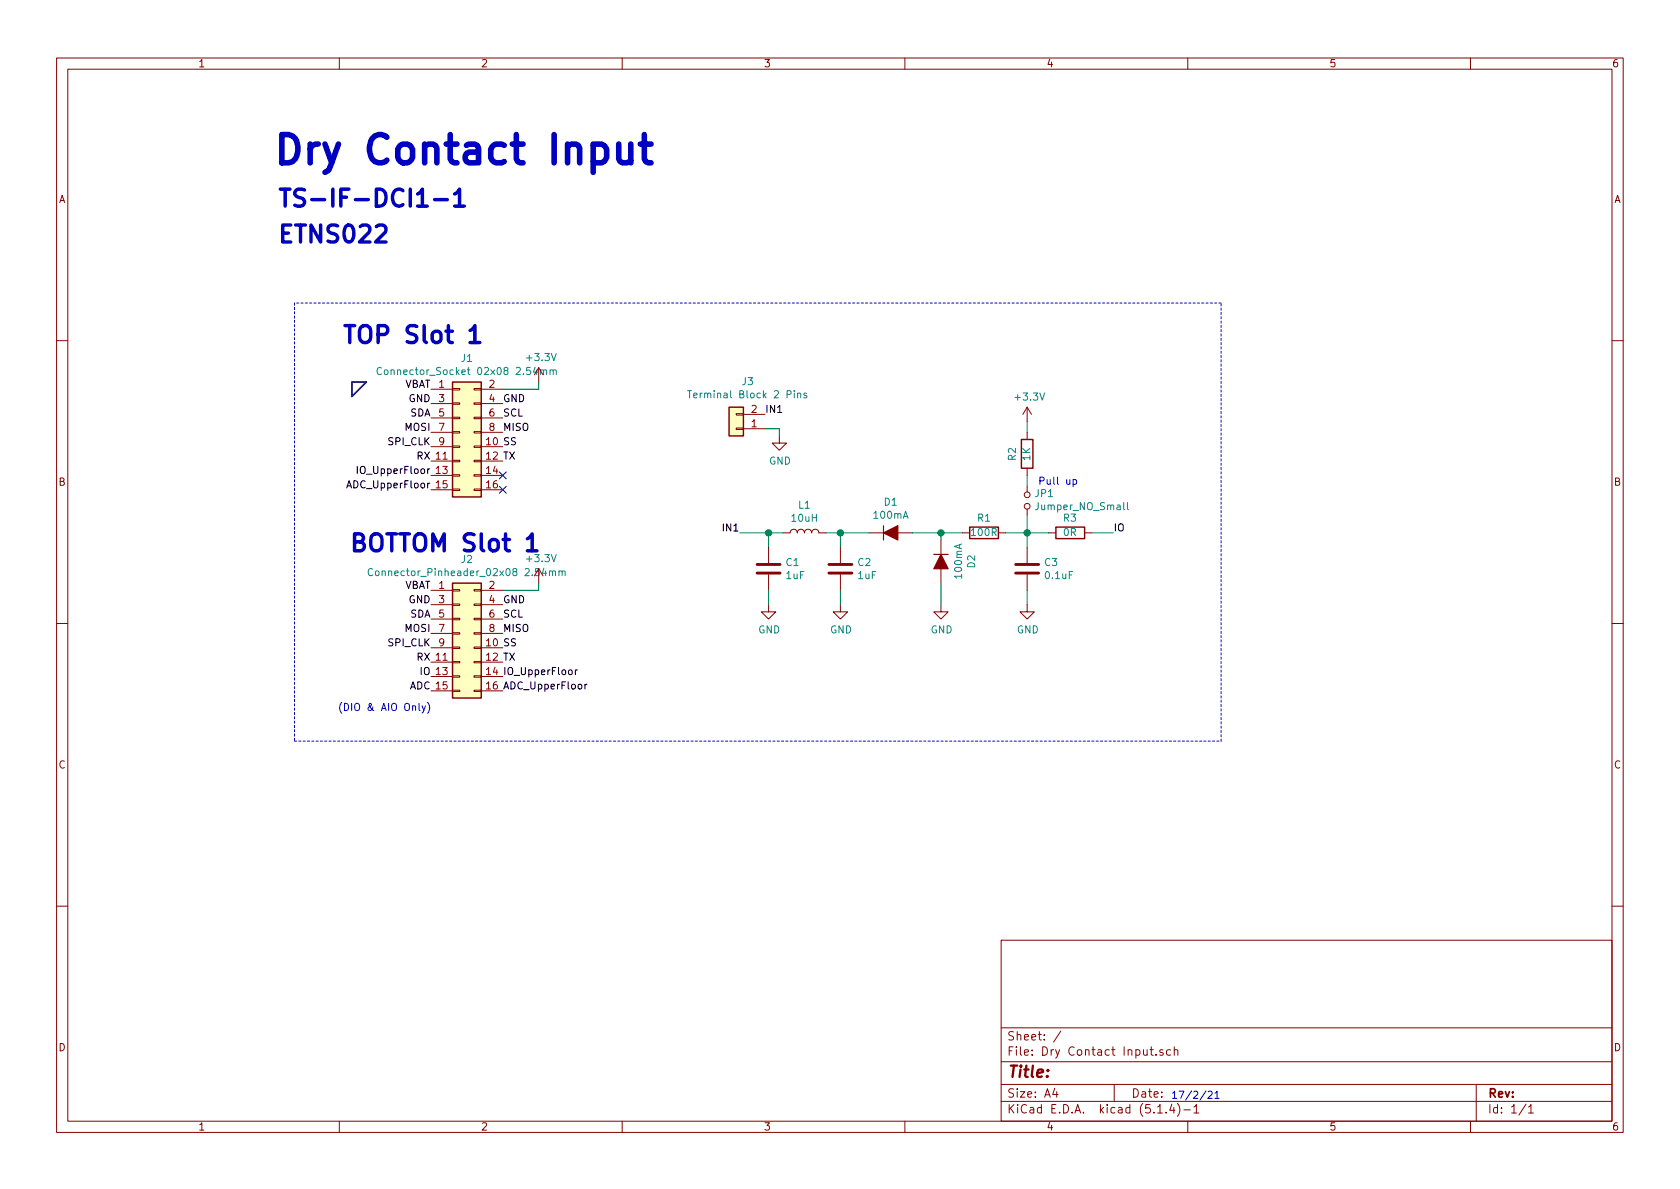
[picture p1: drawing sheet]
<svg xmlns="http://www.w3.org/2000/svg" width="297mm" height="210mm" viewBox="0 0 297 210" stroke-linecap="round" stroke-linejoin="round" font-family="sans-serif">
<g fill="none" stroke="#840000" stroke-width=".18">
<path d="M10 10.3h277v189.9h-277zM12 12.2h273v186.1h-273zM60 10.3v1.9M110 10.3v1.9M160 10.3v1.9M210 10.3v1.9M260 10.3v1.9M10 60.2h2M76.2 68.8h3.8M76.2 79h3.8M76.2 71.4h3.8M76.2 73.9h3.8"/>
<path d="M76.2 76.4h3.8M80 78.9h1.3v.2h-1.3zM80 73.8h1.3v.2h-1.3zM80 71.2h1.3v.3h-1.3zM80 68.7h1.3v.3h-1.3zM80 76.3h1.3v.3h-1.3zM83.8 78.9h1.3v.2h-1.3zM83.8 73.8h1.3v.2h-1.3zM83.8 71.2h1.3v.3h-1.3zM83.8 68.7h1.3v.3h-1.3zM83.8 76.3h1.3v.3h-1.3zM85.1 68.8h3.8"/>
<path d="M85.1 79h3.8M85.1 71.4h3.8M85.1 73.9h3.8M85.1 76.4h3.8M96 66.3l-.8-1.3v2.6M130.2 73.1h1.2v.3h-1.2zM130.2 75.7h1.2v.2h-1.2zM131.4 75.8h3.9M131.4 73.3h3.9M137.8 77.1v1.3h1.3l-1.3 1.2-1.3-1.2h1.3M181.6 72v2.5M181.6 76.4v1.3"/>
<path d="M181.6 72l-.8 1.3M181.6 72l.8 1.3M285 60.2h2M76.2 81.5h3.8M76.2 84.1h3.8M76.2 86.6h3.8M80 81.4h1.3v.3h-1.3zM80 83.9h1.3v.3h-1.3zM80 86.5h1.3v.2h-1.3zM83.8 81.4h1.3v.3h-1.3zM83.8 83.9h1.3v.3h-1.3zM83.8 86.5h1.3v.2h-1.3z"/>
<path d="M85.1 81.5h3.8M85.1 84.1h3.8M85.1 86.6h3.8M135.9 96.8v2.8M138.4 94.2h1.3a.63 .63 0 0 1 .6-.6 .63 .63 0 0 1 .7 .6 .63 .63 0 0 1 .6-.6 .63 .63 0 0 1 .6 .6 .63 .63 0 0 1 .7-.6 .63 .63 0 0 1 .6 .6 .63 .63 0 0 1 .6-.6 .63 .63 0 0 1 .7 .6h1.2M148.6 96.8v2.8M153.7 94.2h7.6M166.4 95.5v7.6M170.2 94.2h1.2M176.5 94.2h1.3M181.6 82.8v1.3M181.6 86v1"/>
<path d="M181.6 90v1.1M181.6 96.8v2.8M185.4 94.2h1.3M191.8 94.2h1.2M10 110.3h2M76.2 104.4h3.8M76.2 114.5h3.8M76.2 117.1h3.8M76.2 119.6h3.8M76.2 106.9h3.8M76.2 109.5h3.8M76.2 112h3.8"/>
<path d="M80 117h1.3v.2h-1.3zM80 119.5h1.3v.3h-1.3zM80 114.4h1.3v.3h-1.3zM80 109.3h1.3v.3h-1.3zM80 106.8h1.3v.3h-1.3zM80 104.3h1.3v.2h-1.3zM80 111.9h1.3v.2h-1.3zM83.8 117h1.3v.2h-1.3zM83.8 119.5h1.3v.3h-1.3zM83.8 114.4h1.3v.3h-1.3zM83.8 109.3h1.3v.3h-1.3zM83.8 106.8h1.3v.3h-1.3z"/>
<path d="M83.8 104.3h1.3v.2h-1.3zM83.8 111.9h1.3v.2h-1.3zM85.1 104.4h3.8M85.1 114.5h3.8M85.1 117.1h3.8M85.1 119.6h3.8M85.1 106.9h3.8M85.1 109.5h3.8M85.1 112h3.8M95.2 100.6v2.5M135.9 106.9v1.3h1.3l-1.3 1.3-1.3-1.3h1.3M135.9 101.6v2.8"/>
<path d="M148.6 106.9v1.3h1.3l-1.3 1.3-1.3-1.3h1.3M148.6 101.6v2.8M166.4 106.9v1.3h1.2l-1.2 1.3-1.3-1.3h1.3M181.6 106.9v1.3h1.3l-1.3 1.3-1.3-1.3h1.3M181.6 101.6v2.8M285 110.3h2M76.2 122.2h3.8M80 122h1.3v.3h-1.3zM83.8 122h1.3v.3h-1.3zM85.1 122.2h3.8M10 160.2h2M177 166.3h108v32h-108z"/>
<path d="M285 160.2h2M60 198.3v1.9M110 198.3v1.9M160 198.3v1.9M177 194.8h108M177 191.8h108M177 187.8h108M177 181.8h108M186.5 192.5l-.4 1h1M186.8 193v1M187.6 182.3l-1.3 2M197 191.8v3"/>
<path d="M203.3 185.6h.6M203.6 185.1v1.3l.3 .2M204.4 186.5v.1M204.7 196.8h.8M205.6 185.7l-.3-.1-.2 .2v.2l.5 .2v.3h-.5M206.2 196.7v.1M207 185.7l-.4-.1-.4 .3 .1 .6 .3 .1 .4-.1M207.2 195.2l-.4 1.1h.9M207.5 195.8v1M207.6 185.7l.2-.1 .4 .1 .1 .9M207.6 185.1v1.5M208.2 195.1a1.71 1.71 0 0 1 0 2.3"/>
<path d="M209.3 196.3h1.2M210 198.3v1.9M211.1 195.8l.4-.5v1.5M211.1 196.8h.9M260 198.3v1.9M261 191.8v6.5M269.8 195.2l-1.2 2M270.3 195.8l.4-.5v1.5M270.3 196.8h.8"/>
<circle cx="181.6" cy="87.5" r=".51"/>
<circle cx="181.6" cy="89.5" r=".51"/>
</g>
<path d="M156.2 93v2.5M165.1 98h2.5" fill="none" stroke="#840000" stroke-width=".2"/>
<g fill="#840000" stroke="#840000" stroke-width=".2">
<path d="M166.4 98l1.2 2.6h-2.5z"/>
<path d="M156.2 94.2l2.5-1.2v2.5z"/>
</g>
<g fill="#ffffc2" stroke="#ffffc2" stroke-width=".18">
<path d="M80 67.6h5.1v20.3h-5.1z"/>
<path d="M80 103.1h5.1v20.3h-5.1z"/>
<path d="M128.9 72h2.5v5.1h-2.5z"/>
</g>
<path d="M80 67.6h5.1v20.3h-5.1zM128.9 72h2.5v5.1h-2.5zM180.6 77.7h2v5.1h-2zM171.4 93.2h5.1v2h-5.1zM186.7 93.2h5.1v2h-5.1zM80 103.1h5.1v20.3h-5.1z" fill="none" stroke="#840000" stroke-width=".25"/>
<g fill="none" stroke="#008484" stroke-width=".18">
<path d="M67.4 65.1a.5 .5 0 0 0-.6 0 .5 .5 0 0 0-.1 .6 .45 .45 0 0 0 .2 .5 .45 .45 0 0 0 .5-.1M68 65.5l.4-.1 .2 .2-.1 .6h-.3l-.2-.1zM95.6 65.5l.2-.1 .3 .1v.7M96.1 65.6l.2-.2 .3 .1v.7M97.3 65.5l.1-.1 .3 .1 .1 .7M97.3 65.4v.8M97.8 65.6l.2-.2 .3 .1v.7M121.6 69.1h.7M121.9 69.1v1.3M141 69.6l.2-.1 .3 .1 .1 .8M141 69.5v.9M142.6 69.6l-.3-.1-.2 .2 .1 .2 .4 .1v.3h-.5"/>
<path d="M199.3 88.9v1.1l.2 .1M65.9 100.7a.51 .51 0 0 0-.6 0 .51 .51 0 0 0-.2 .6 .46 .46 0 0 0 .2 .5 .46 .46 0 0 0 .6-.1M97.2 101.1l.1-.1h.3l.1 .8M97.7 101.1l.2-.1h.3v.8M98.8 101.1l.2-.1h.3l.1 .8M98.8 101v.8M99.4 101.1l.2-.1h.3v.8"/>
</g>
<path d="M133.9 99.8h4M146.6 99.8h4M179.6 99.8h4M133.9 101.3h4M146.6 101.3h4M179.6 101.3h4" fill="none" stroke="#840000" stroke-width=".51"/>
<path d="M52.1 53.6v77.5M215.9 53.6h-163.8M52.1 131.1h163.8M215.9 131.1v-77.5" fill="none" stroke="#0000c2" stroke-width=".18" stroke-dasharray=".4 .4"/>
<path d="M62.2 67.6h2.6l-2.6 2.5z" fill="none" stroke="#000084" stroke-width=".3"/>
<g fill="none" stroke="#008400" stroke-width=".18">
<path d="M95.2 67.6v1.2h-6.3M135.3 75.8h2.5v1.3M181.6 74.5v1.9M130.8 94.2h7.6M135.9 94.2v2.6M146 94.2h7.7M148.6 94.2v2.6M161.3 94.2h8.9M166.4 94.2v1.3M177.8 94.2h7.6M181.6 84.1v1.9M181.6 91.1v5.7"/>
<path d="M193 94.2h3.8M95.2 103.1v1.3h-6.3M135.9 104.4v2.5M148.6 104.4v2.5M166.4 103.1v3.8M181.6 104.4v2.5"/>
</g>
<path d="M63.2 82.5v1.2M101.7 118.5v.8M102.1 118.5l-.4 .2M103.4 121v.8M103.8 121l-.3 .1-.1 .1" fill="none" stroke="#000" stroke-width=".18"/>
<path d="M189.7 84.9l.4-.1 .2 .2-.1 .6h-.5M189.7 84.8v1.3M74.1 124.4v1.1l.2 .1M74.6 124.8l.3 .8M75.2 124.8l-.4 1.2-.2 .1M75.6 124.2a1.4 1.4 0 0 1 0 1.9M213.2 192.9l-1 1.6M213.6 193.1l.5-.1 .2 .3v.2l-.8 .7h.8M214.8 193.3l.4-.3v1.2M214.8 194.2h.7" fill="none" stroke="#0000c2" stroke-width=".18"/>
<path d="M73.8 34.3l.6-.4 .3-.5v3M73.8 36.4h1.7M76.8 35.3h2.3M80.4 34.3l.6-.4 .3-.5v3M80.4 36.4h1.7M83.1 58.4l.3-.1 .6-.7v3M83.1 60.6h1.7M93.2 95.3l.6-.5 .3-.4v3M93.2 97.4h1.7" fill="none" stroke="#0000c2" stroke-width=".61"/>
<path d="M109.4 25.5v2.6l.2 .5a1.36 1.36 0 0 0 1.9-.3M111.5 25.5v3.3M113.2 25.5h1.9M113.9 23.8v4.3l.3 .5 .4 .2h.5" fill="none" stroke="#0000c2" stroke-width=".99"/>
<g fill="#008400" stroke="#008400" stroke-width=".25">
<circle cx="181.6" cy="94.2" r=".51"/>
<circle cx="135.9" cy="94.2" r=".51"/>
<circle cx="148.6" cy="94.2" r=".51"/>
<circle cx="166.4" cy="94.2" r=".51"/>
</g>
<path d="M88.3 83.5l1.2 1.2M88.3 86l1.2 1.2M89.5 83.5l-1.2 1.2M89.5 86l-1.2 1.2" fill="none" stroke="#000084" stroke-width=".18"/>
<text font-size="7" fill="#0000c2" x="48" y="29.1">Dry Contact Input</text>
<g font-size="4.2" fill="#0000c2">
<text x="48.9" y="36.6">TS-IF-DCI1-1</text>
<text x="48.9" y="42.9">ETNS022</text>
<text x="60.3" y="60.7">TOP Slot 1</text>
<text x="61.6" y="97.6">BOTTOM Slot 1</text>
</g>
<text font-size="2.8" fill="#840000" x="178" y="190.5">Title:</text>
<g font-size="2.1" fill="#840000">
<text x="178" y="184">Sheet: /</text>
<text x="178" y="186.7">File: Dry Contact Input.sch</text>
<text x="178" y="196.9">KiCad E.D.A. kicad (5.1.4)-1</text>
<text x="178" y="194.1">Size: A4</text>
<text x="200" y="194.1">Date:</text>
<text x="263" y="194.1">Rev:</text>
<text x="263" y="196.9">Id: 1/1</text>
</g>
<g font-size="1.8" fill="#840000">
<text x="35" y="11.9">1</text>
<text x="85" y="11.9">2</text>
<text x="135" y="11.9">3</text>
<text x="185" y="11.9">4</text>
<text x="235" y="11.9">5</text>
<text x="285" y="11.9">6</text>
<text x="10.4" y="35.9">A</text>
<text x="285.4" y="35.9">A</text>
<text x="68.5" y="66.3">Connector_Socket 02x08 2.54mm</text>
<text x="77.6" y="68.6">1</text>
<text x="77.6" y="71.1">3</text>
<text x="86.5" y="68.6">2</text>
<text x="86.5" y="71.1">4</text>
<text x="77.6" y="73.7">5</text>
<text x="77.6" y="76.2">7</text>
<text x="86.5" y="73.7">6</text>
<text x="86.5" y="76.2">8</text>
<text x="132.9" y="75.6">1</text>
<text x="132.9" y="73">2</text>
<text x="77.1" y="83.8">13</text>
<text x="77.6" y="78.7">9</text>
<text x="86" y="83.8">14</text>
<text x="10.4" y="85.9">B</text>
<text x="77.1" y="86.4">15</text>
<text x="86" y="86.4">16</text>
<text x="285.4" y="85.9">B</text>
<text x="66.9" y="101.9">Connector_Pinheader_02x08 2.54mm</text>
<text x="77.6" y="104.1">1</text>
<text x="77.6" y="106.7">3</text>
<text x="86.5" y="104.1">2</text>
<text x="86.5" y="106.7">4</text>
<text x="77.6" y="109.2">5</text>
<text x="77.6" y="111.8">7</text>
<text x="86.5" y="109.2">6</text>
<text x="86.5" y="111.8">8</text>
<text x="77.6" y="114.3">9</text>
<text x="10.4" y="135.9">C</text>
<text x="285.4" y="135.9">C</text>
<text x="10.4" y="185.9">D</text>
<text x="285.4" y="185.9">D</text>
<text x="35" y="199.9">1</text>
<text x="85" y="199.9">2</text>
<text x="135" y="199.9">3</text>
<text x="185" y="199.9">4</text>
<text x="235" y="199.9">5</text>
<text x="285" y="199.9">6</text>
</g>
<g font-size="1.8" fill="#008484">
<text x="81.6" y="64">J1</text>
<text x="93.3" y="63.8">+3.3V</text>
<text x="123" y="70.4">Terminal Block 2 Pins</text>
<text x="131.2" y="68.1">J3</text>
<text x="179.7" y="70.8">+3.3V</text>
<text x="136" y="82.2">GND</text>
<text x="179.6" y="81.4" transform="rotate(-90 179.6 81.4)">R2</text>
<text x="182.2" y="81.4" transform="rotate(-90 182.2 81.4)">1K</text>
<text x="141.2" y="90">L1</text>
<text x="156.4" y="89.4">D1</text>
<text x="183.1" y="87.9">JP1</text>
<text x="140.1" y="92.3">10uH</text>
<text x="154.6" y="91.7">100mA</text>
<text x="171.9" y="94.8">100R</text>
<text x="172.9" y="92.2">R1</text>
<text x="183.5" y="90.2">Jumper_NO_Small</text>
<text x="188.1" y="92.2">R3</text>
<text x="188.1" y="94.8">0R</text>
<text x="81.6" y="99.6">J2</text>
<text x="93.3" y="99.4">+3.3V</text>
<text x="139" y="100.1">C1</text>
<text x="151.7" y="100.1">C2</text>
<text x="172.4" y="100.4" transform="rotate(-90 172.4 100.4)">D2</text>
<text x="184.7" y="100.1">C3</text>
<text x="139" y="102.4">1uF</text>
<text x="151.7" y="102.4">1uF</text>
<text x="170.1" y="102.2" transform="rotate(-90 170.1 102.2)">100mA</text>
<text x="184.9" y="102.4">0.1uF</text>
<text x="134.1" y="112">GND</text>
<text x="146.8" y="112">GND</text>
<text x="164.5" y="112">GND</text>
<text x="179.8" y="112">GND</text>
</g>
<g font-size="1.8">
<text x="71.4" y="68.6">VBAT</text>
<text x="72.3" y="71.1">GND</text>
<text x="88.9" y="71.1">GND</text>
<text x="71.7" y="76.2">MOSI</text>
<text x="72.5" y="73.7">SDA</text>
<text x="88.9" y="73.7">SCL</text>
<text x="88.9" y="76.2">MISO</text>
<text x="135.3" y="73">IN1</text>
<text x="63.8" y="83.8">IO_UpperFloor</text>
<text x="68.7" y="78.7">SPI_CLK</text>
<text x="73.7" y="81.3">RX 11</text>
<text x="86" y="78.7">10 SS</text>
<text x="86" y="81.3">12 TX</text>
<text x="61.8" y="86.4">ADC_UpperFloor</text>
<text x="128.1" y="94">IN1</text>
<text x="196.8" y="94">IO</text>
<text x="71.4" y="104.1">VBAT</text>
<text x="72.3" y="106.7">GND</text>
<text x="88.9" y="106.7">GND</text>
<text x="71.7" y="111.8">MOSI</text>
<text x="72.5" y="109.2">SDA</text>
<text x="88.9" y="109.2">SCL</text>
<text x="88.9" y="111.8">MISO</text>
<text x="68.7" y="114.3">SPI_CLK</text>
<text x="73.7" y="116.8">RX 11</text>
<text x="74.3" y="119.4">IO 13</text>
<text x="86" y="114.3">10 SS</text>
<text x="86" y="116.8">12 TX</text>
<text x="86" y="119.4">14 IO_UpperFloor</text>
<text x="72.4" y="121.9">ADC 15</text>
<text x="86" y="121.9">16 ADC_UpperFloor</text>
</g>
<g font-size="1.8" fill="#0000c2">
<text x="183.5" y="85.7">Pull up</text>
<text x="59.7" y="125.7">(DIO &amp; AIO Only)</text>
<text x="207" y="194.3">17/2/21</text>
</g>
</svg>
